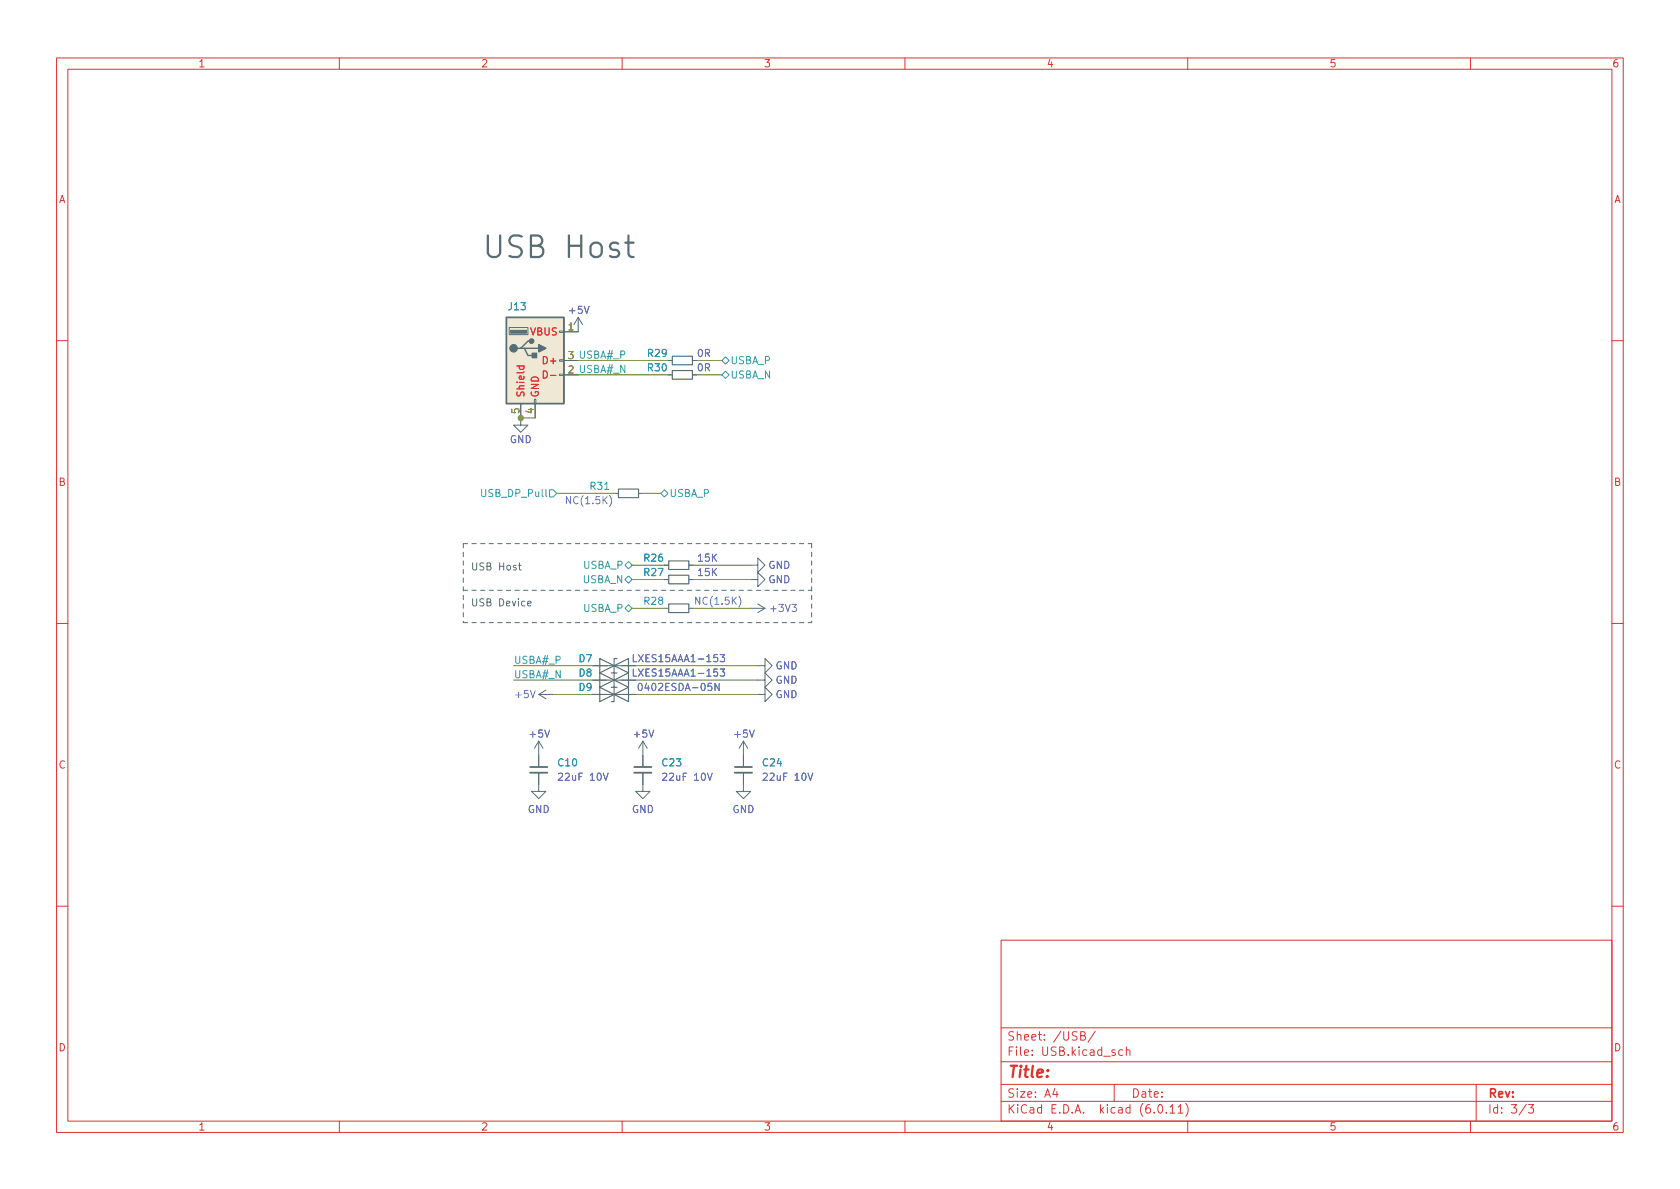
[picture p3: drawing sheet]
<svg xmlns="http://www.w3.org/2000/svg" width="297mm" height="210mm" viewBox="0 0 297 210" stroke-linecap="round" stroke-linejoin="round" font-family="sans-serif">
<g fill="none" stroke="#dc322f" stroke-width=".18">
<path d="M10 10.2h277v190.1h-277zM12 12.2h273v186.1h-273zM60 10.2v2M110 10.2v2M160 10.2v2M210 10.2v2M260 10.2v2M10 60.2h2M285 60.2h2M10 110.2h2M285 110.2h2M10 160.2h2"/>
<path d="M177 166.3h108v32h-108zM285 160.2h2M60 198.3v2M110 198.3v2M160 198.3v2M177 194.8h108M177 191.8h108M177 187.8h108M177 181.8h108M182.5 186.5v.1M182.5 185.7v.1M184.6 183.8v.1"/>
<path d="M184.6 183v.1M193.6 182.4l-1.2 1.9M197 191.8v3M199.1 185.8l.3-.2 .3 .1 .1 .9M199.1 185.1v1.5M209.6 195.1a1.72 1.72 0 0 1 0 2.3M210 198.3v2M260 198.3v2M261 191.8v6.5M270.2 195.3h1l-.6 .6 .5 .1v.7l-.2 .1h-.5l-.2-.1"/>
</g>
<g fill="none" stroke="#586e75" stroke-width=".18">
<path d="M90 57.9h3.3v1.3h-3.3zM98.9 58.5h.8v.3h-.8zM102.2 56.1l.8 1.3M102.2 56.1v2.6h-2.5M102.2 56.1l-.7 1.3M92.1 71.4v3.8h1.2l-1.2 1.2-1.3-1.2h1.3M94.5 70.6h.2v.8h-.2zM94.6 71.4v2.5M98.9 66.2h.8v.2h-.8zM98.9 63.6h.8v.3h-.8zM99.7 66.3h2.5M99.7 63.7h2.5"/>
<path d="M118.1 66.3h.8M118.1 63.7h.8M122.4 66.3h.8M122.4 63.7h.8M108.6 87.2h.7M112.9 87.2h.8M117.5 99.9h.7M121.8 99.9h.8M132.7 99.9h1.3v-1.2l1.3 1.2-1.3 1.3v-1.3M104.8 117.7h7.6M117.5 107.6h.7M117.5 102.5h.7"/>
<path d="M121.8 107.6h.8M121.8 102.5h.8M132.7 102.5h1.3v-1.3l1.3 1.3-1.3 1.3v-1.3M132.7 107.6h2.6M134 117.7h1.3v-1.2l1.2 1.2-1.2 1.3v-1.3M134 106.8l1.3 .8M135.3 107.6l-1.3 .7M95.2 136.6v3.3h1.3l-1.3 1.3-1.2-1.3h1.2M95.2 122.8h2.6M95.2 122.8l1.3 .8M95.2 131.1l.8 1.2M95.2 131.1v4.5"/>
<path d="M95.2 131.1l-.7 1.2M96.5 122l-1.3 .8M104.8 120.3h7.6M104.8 122.8h7.6M113.7 136.6v3.3h1.2l-1.2 1.3-1.3-1.3h1.3M113.7 131.1l.7 1.2M113.7 131.1v4.5M113.7 131.1l-.8 1.2M131.4 136.6v3.3h1.3l-1.3 1.3-1.2-1.3h1.2M131.4 131.1l.8 1.2M131.4 131.1v4.5M131.4 131.1l-.7 1.2"/>
<path d="M134 120.3h1.3v-1.3l1.2 1.3-1.2 1.2v-1.2M134 122.8h1.3v-1.3l1.2 1.3-1.2 1.3v-1.3"/>
</g>
<g fill="none" stroke="#6c71c4" stroke-width=".18">
<path d="M103.3 54.2l.4 1.2 .5-1.2M107.8 87.6a1.46 1.46 0 0 1 0 2M126.8 118.3h-.6v.6l.2-.1h.4l.1 .2-.1 .4-.1 .2-.5-.2M126.8 115.8h-.6v.6l.2-.2 .4 .1 .1 .2-.1 .4-.1 .1-.5-.1M127.3 118.3h.8l-.4 .5 .4 .1v.5l-.2 .2-.6-.2M127.3 115.8h.8l-.4 .4 .4 .2v.5l-.2 .1-.6-.1M130.6 105.4a1.46 1.46 0 0 1 0 2M140 106.9h.8l-.4 .5 .3 .1v.5l-.1 .1-.6-.1M93.8 122.1l.4 1.3 .4-1.3M96.3 129.1l.5 1.3 .4-1.3M114.7 129.1l.5 1.3 .4-1.3M125.8 120.8h-.6v.6l.1-.1 .5 .1 .1 .2-.1 .4-.2 .1-.4-.1"/>
<path d="M127.2 120.8v1.3l-.8-1.3v1.3M132.5 129.1l.4 1.3 .5-1.3"/>
</g>
<g fill="none" stroke="#586e75" stroke-width=".2">
<path d="M118.9 65.5h3.5v1.6h-3.5zM118.9 63h3.5v1.5h-3.5zM109.3 86.5h3.6v1.5h-3.6zM118.2 99.2h3.6v1.5h-3.6zM106 119l2.6 1.3-2.6 1.2zM106 116.5l2.6 1.2-2.6 1.3zM108.6 117.7l2.5-1.2v2.5zM109.1 119h-.5v2.5h-.5M109.1 116.5h-.5v2.5h-.5M118.2 106.8h3.6v1.5h-3.6zM118.2 101.7h3.6v1.5h-3.6zM106 121.5l2.6 1.3-2.6 1.3z"/>
<path d="M108.6 120.3l2.5-1.3v2.5zM108.6 122.8l2.5-1.3v2.6zM109.1 121.5h-.5v2.6h-.5"/>
</g>
<path d="M89.5 56.1h10.2v15.3h-10.2z" fill="#eee8d5" stroke="#eee8d5" stroke-width=".18"/>
<path d="M89.5 56.1h10.2v15.3h-10.2zM92.1 61.6h.6l.6 1.3h1.3M92.7 61.6h2.5M94 60.3h-.7l-1.2 1.3h-.7" fill="none" stroke="#586e75" stroke-width=".25"/>
<g fill="#586e75" stroke="#586e75" stroke-width=".25">
<path d="M95.2 61l1.3 .6-1.3 .6z"/>
<path d="M94.1 62.5h.8v.7h-.8z"/>
<circle cx="90.8" cy="61.6" r=".63"/>
<circle cx="94" cy="60.3" r=".38"/>
</g>
<path d="M90.3 58.4h2.8v.5h-2.8z" fill="#586e75" stroke="#586e75" stroke-width=".18"/>
<path d="M91.4 64.7h1.2M91.9 64.7l-.1 .4 .2 .2 .6-.1v-.5M97.3 66.4h1" fill="none" stroke="#cb4b16" stroke-width=".18"/>
<path d="M93.7 136.6h3.1M112.1 136.6h3.1M129.9 136.6h3.1" fill="none" stroke="#586e75" stroke-width=".33"/>
<path d="M93.7 135.6h3.1M112.1 135.6h3.1M129.9 135.6h3.1" fill="none" stroke="#586e75" stroke-width=".3"/>
<path d="M106.9 86.5h.7" fill="none" stroke="#268bd2" stroke-width=".18"/>
<path d="M127.6 66.3l.7-.6 .6 .6-.6 .6zM128.3 63.1l.6 .6-.6 .7-.7-.7zM96.5 86.5v1.1l.2 .2M97.2 86.6h.6l.6 .6-.6 .7h-.6zM110.5 99.9l.6-.6 .7 .6-.7 .7zM116.8 87.2l.7-.6 .6 .6-.6 .7zM110.5 102.5l.6-.7 .7 .7-.7 .6zM110.5 107.6l.6-.7 .7 .7-.7 .6z" fill="none" stroke="#2aa198" stroke-width=".18"/>
<path d="M81.9 96.1v14M81.9 96.1h61.6M143.5 96.1v14M81.9 110.1h61.6M81.9 104.4h61.6" fill="none" stroke="#586e75" stroke-width=".18" stroke-dasharray=".8 .8"/>
<g fill="none" stroke="#859900" stroke-width=".18">
<path d="M92.1 73.9h2.5M102.2 63.7h15.9M102.2 66.3h15.9M123.2 63.7h4.4M123.2 66.3h4.4M98.4 87.2h10.2M111.8 99.9h5.7M113.7 87.2h3.1M122.6 99.9h10.1M90.8 117.7h14M111.8 102.5h5.7M111.8 107.6h5.7"/>
<path d="M112.4 117.7h21.6M122.6 102.5h10.1M122.6 107.6h10.1M90.8 120.3h14M97.8 122.8h7M112.4 122.8h21.6M112.4 120.3h21.6"/>
</g>
<circle cx="92.1" cy="73.9" r=".46" fill="#859900" stroke="#859900" stroke-width=".18"/>
<text font-size="5.3" fill="#586e75" x="85.1" y="45.6">USB Host</text>
<text font-size="2.8" fill="#dc322f" x="178" y="191.2">Title:</text>
<g font-size="2.1" fill="#dc322f">
<text x="178" y="184.5">Sheet:</text>
<text x="186.2" y="184.5">/USB/</text>
<text x="178" y="187.2">File:</text>
<text x="184.4" y="187.2">USB.kicad_sch</text>
<text x="178" y="197.4">KiCad</text>
<text x="178" y="194.6">Size:</text>
<text x="184.7" y="194.6">A4</text>
<text x="185.7" y="197.4">E.D.A.</text>
<text x="194.6" y="197.4">kicad</text>
<text x="200" y="194.6">Date:</text>
<text x="201.8" y="197.4">(6.0.11)</text>
<text x="263" y="194.6">Rev:</text>
<text x="263" y="197.4">Id:</text>
<text x="267.1" y="197.4">3/3</text>
</g>
<g font-size="1.8" fill="#dc322f">
<text x="35" y="12.3">1</text>
<text x="85" y="12.3">2</text>
<text x="135" y="12.3">3</text>
<text x="185" y="12.3">4</text>
<text x="235" y="12.3">5</text>
<text x="285" y="12.3">6</text>
<text x="10.4" y="36.3">A</text>
<text x="285.4" y="36.3">A</text>
<text x="10.3" y="86.3">B</text>
<text x="285.3" y="86.3">B</text>
<text x="10.3" y="136.3">C</text>
<text x="285.3" y="136.3">C</text>
<text x="10.3" y="186.3">D</text>
<text x="285.3" y="186.3">D</text>
<text x="35" y="200.3">1</text>
<text x="85" y="200.3">2</text>
<text x="135" y="200.3">3</text>
<text x="185" y="200.3">4</text>
<text x="235" y="200.3">5</text>
<text x="285" y="200.3">6</text>
</g>
<g font-size="1.8" fill="#268bd2">
<text x="89.7" y="55.2">J13</text>
<text x="114.3" y="63.5">R29</text>
<text x="114.3" y="66">R30</text>
<text x="104.1" y="87">R31</text>
<text x="113.6" y="99.7">R26</text>
<text x="113.6" y="107.3">R28</text>
<text x="113.6" y="102.2">R27</text>
<text x="102.2" y="117.5">D7</text>
<text x="102.2" y="120">D8</text>
<text x="102.2" y="122.6">D9</text>
<text x="98.4" y="135.9">C10</text>
<text x="116.8" y="135.9">C23</text>
<text x="134.6" y="135.9">C24</text>
</g>
<g font-size="1.8" fill="#cb4b16">
<text x="93.6" y="59.7">VBUS</text>
<text x="95.7" y="64.8">D+</text>
<text x="93.1" y="70.4" transform="rotate(-90 93.1 70.4)">Shield</text>
<text x="95.6" y="70.4" transform="rotate(-90 95.6 70.4)">GND</text>
<text x="95.7" y="67.3">D-</text>
</g>
<g font-size="1.8" fill="#b58900">
<text x="100.3" y="58.4">1</text>
<text x="100.3" y="63.5">3</text>
<text x="100.3" y="66">2</text>
<text x="91.8" y="73.3" transform="rotate(-90 91.8 73.3)">5</text>
<text x="94.4" y="73.3" transform="rotate(-90 94.4 73.3)">4</text>
</g>
<g font-size="1.8" fill="#6c71c4">
<text x="100.3" y="55.9">+5V</text>
<text x="123.1" y="63.5">0R</text>
<text x="123.1" y="66">0R</text>
<text x="90.1" y="78.7">GND</text>
<text x="99.8" y="89.5">NC(1.5K)</text>
<text x="123.2" y="99.7">15K</text>
<text x="135.8" y="101">GND</text>
<text x="122.6" y="107.3">NC(1.5K)</text>
<text x="123.2" y="102.2">15K</text>
<text x="135.8" y="103.5">GND</text>
<text x="135.9" y="108.6">+3V3</text>
<text x="111.6" y="117.5">LXES15AAA1-153</text>
<text x="137.1" y="118.7">GND</text>
<text x="90.8" y="123.8">+5V</text>
<text x="111.6" y="120">LXES15AAA1-153</text>
<text x="112.5" y="122.6">0402ESDA-05N</text>
<text x="137.1" y="121.3">GND</text>
<text x="137.1" y="123.8">GND</text>
<text x="93.3" y="130.8">+5V</text>
<text x="111.8" y="130.8">+5V</text>
<text x="129.5" y="130.8">+5V</text>
<text x="98.4" y="138.4">22uF</text>
<text x="104.2" y="138.4">10V</text>
<text x="116.8" y="138.4">22uF</text>
<text x="122.6" y="138.4">10V</text>
<text x="134.6" y="138.4">22uF</text>
<text x="140.4" y="138.4">10V</text>
<text x="93.2" y="144.1">GND</text>
<text x="111.7" y="144.1">GND</text>
<text x="129.4" y="144.1">GND</text>
</g>
<g font-size="1.8" fill="#2aa198">
<text x="100.3" y="63.5">3 USBA#_P</text>
<text x="129.1" y="64.8">USBA_P</text>
<text x="100.3" y="66">2 USBA#_N</text>
<text x="129.1" y="67.3">USBA_N</text>
<text x="84.8" y="88.3">USB_DP_Pull</text>
<text x="118.3" y="88.3">USBA_P</text>
<text x="103" y="101">USBA_P</text>
<text x="103" y="103.5">USBA_N</text>
<text x="103" y="108.6">USBA_P</text>
<text x="90.8" y="119.9">USBA#_N</text>
<text x="90.8" y="117.4">USBA#_P</text>
</g>
<g font-size="1.8" fill="#586e75">
<text x="83.2" y="100.9">USB</text>
<text x="88.1" y="100.9">Host</text>
<text x="83.2" y="107.2">USB</text>
<text x="88.1" y="107.2">Device</text>
</g>
</svg>
